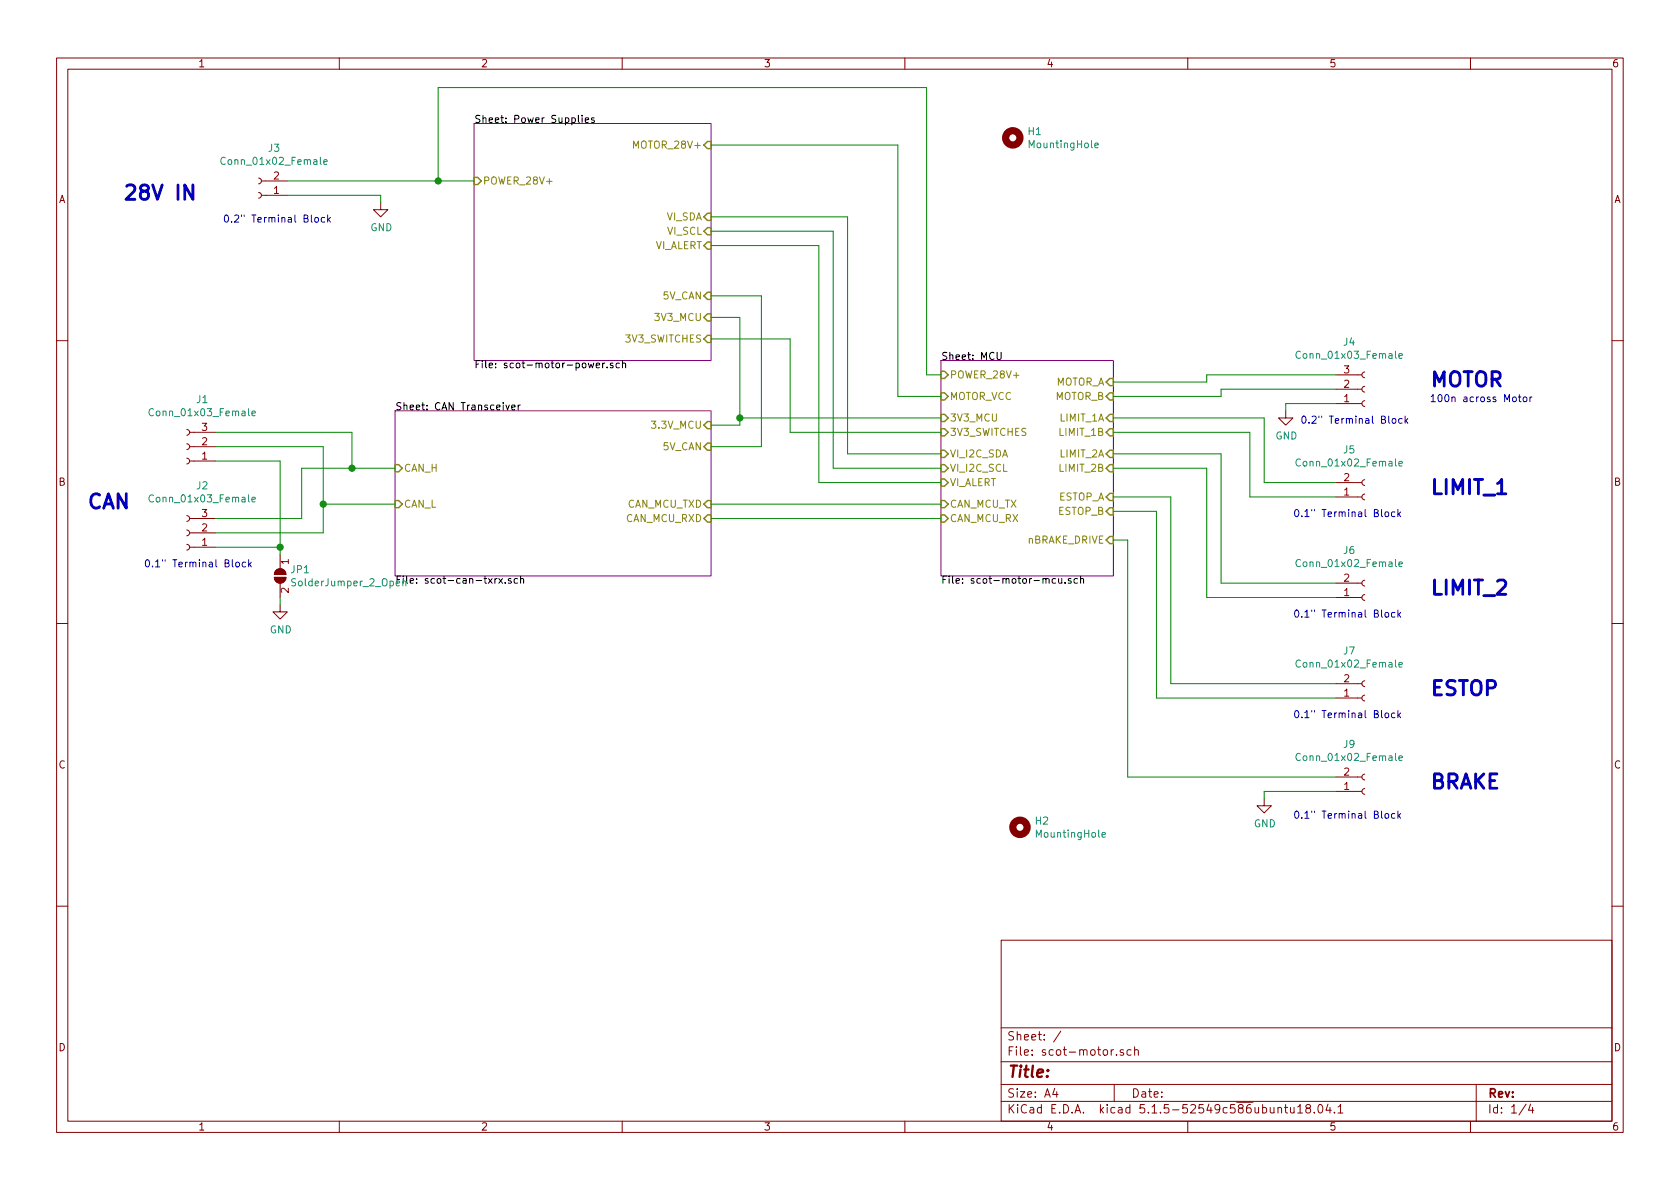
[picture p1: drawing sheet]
EESchema Schematic File Version 4
EELAYER 30 0
EELAYER END
$Descr A4 11693 8268
encoding utf-8
Sheet 1 4
Title ""
Date ""
Rev ""
Comp ""
Comment1 ""
Comment2 ""
Comment3 ""
Comment4 ""
$EndDescr
$Sheet
S 2750 2850 2200 1150
U 5E55A5CD
F0 "CAN Transceiver" 50
F1 "scot-can-txrx.sch" 50
F2 "CAN_L" I L 2750 3500 50 
F3 "CAN_H" I L 2750 3250 50 
F4 "CAN_MCU_RXD" I R 4950 3600 50 
F5 "CAN_MCU_TXD" I R 4950 3500 50 
F6 "3.3V_MCU" I R 4950 2950 50 
F7 "5V_CAN" I R 4950 3100 50 
$EndSheet
$Sheet
S 3300 850  1650 1650
U 5E55A987
F0 "Power Supplies" 50
F1 "scot-motor-power.sch" 50
F2 "POWER_28V+" I L 3300 1250 50 
F3 "3V3_MCU" I R 4950 2200 50 
F4 "5V_CAN" I R 4950 2050 50 
F5 "MOTOR_28V+" I R 4950 1000 50 
F6 "VI_SDA" I R 4950 1500 50 
F7 "VI_SCL" I R 4950 1600 50 
F8 "VI_ALERT" I R 4950 1700 50 
F9 "3V3_SWITCHES" I R 4950 2350 50 
$EndSheet
$Comp
L Connector:Conn_01x02_Female J3
U 1 1
P 1800 1350
F 0 "J3" H 1692 1025 50  0000 C CNN
F 1 "Conn_01x02_Female" H 1692 1116 50  0000 C CNN
F 2 "TerminalBlock_RND:TerminalBlock_RND_205-00287_1x02_P5.08mm_Horizontal" H 1800 1350 50  0001 C CNN
F 3 "~" H 1800 1350 50  0001 C CNN
	1    1800 1350
	-1   0    0    1   
$EndComp
Text Notes 1550 1550 0    50   ~ 0
0.2" Terminal Block
Text Notes 9050 2950 0    50   ~ 0
0.2" Terminal Block
Text Notes 9000 3600 0    50   ~ 0
0.1" Terminal Block
$Comp
L Connector:Conn_01x02_Female J5
U 1 1
P 9500 3450
F 0 "J5" H 9392 3125 50  0000 C CNN
F 1 "Conn_01x02_Female" H 9392 3216 50  0000 C CNN
F 2 "TerminalBlock_TE-Connectivity:TerminalBlock_TE_282834-2_1x02_P2.54mm_Horizontal" H 9500 3450 50  0001 C CNN
F 3 "~" H 9500 3450 50  0001 C CNN
	1    9500 3450
	1    0    0    1   
$EndComp
Text Notes 9000 4300 0    50   ~ 0
0.1" Terminal Block
$Comp
L Connector:Conn_01x02_Female J6
U 1 1
P 9500 4150
F 0 "J6" H 9392 3825 50  0000 C CNN
F 1 "Conn_01x02_Female" H 9392 3916 50  0000 C CNN
F 2 "TerminalBlock_TE-Connectivity:TerminalBlock_TE_282834-2_1x02_P2.54mm_Horizontal" H 9500 4150 50  0001 C CNN
F 3 "~" H 9500 4150 50  0001 C CNN
	1    9500 4150
	1    0    0    1   
$EndComp
Text Notes 9000 5000 0    50   ~ 0
0.1" Terminal Block
$Comp
L Connector:Conn_01x02_Female J7
U 1 1
P 9500 4850
F 0 "J7" H 9392 4525 50  0000 C CNN
F 1 "Conn_01x02_Female" H 9392 4616 50  0000 C CNN
F 2 "TerminalBlock_TE-Connectivity:TerminalBlock_TE_282834-2_1x02_P2.54mm_Horizontal" H 9500 4850 50  0001 C CNN
F 3 "~" H 9500 4850 50  0001 C CNN
	1    9500 4850
	1    0    0    1   
$EndComp
Text Notes 9950 2700 0    100  ~ 20
MOTOR
Text Notes 9950 3450 0    100  ~ 20
LIMIT_1
Text Notes 9950 4150 0    100  ~ 20
LIMIT_2
Text Notes 9950 4850 0    100  ~ 20
ESTOP
Text Notes 850  1400 0    100  ~ 20
28V IN
Text Notes 600  3550 0    100  ~ 20
CAN
Text Notes 1000 3950 0    50   ~ 0
0.1" Terminal Block
Text Notes 9950 2800 0    50   ~ 0
100n across Motor
$Comp
L Connector:Conn_01x03_Female J2
U 1 1
P 1300 3700
F 0 "J2" H 1192 3375 50  0000 C CNN
F 1 "Conn_01x03_Female" H 1192 3466 50  0000 C CNN
F 2 "TerminalBlock_TE-Connectivity:TerminalBlock_TE_282834-3_1x03_P2.54mm_Horizontal" H 1300 3700 50  0001 C CNN
F 3 "~" H 1300 3700 50  0001 C CNN
	1    1300 3700
	-1   0    0    1   
$EndComp
$Comp
L Connector:Conn_01x03_Female J1
U 1 1
P 1300 3100
F 0 "J1" H 1192 2775 50  0000 C CNN
F 1 "Conn_01x03_Female" H 1192 2866 50  0000 C CNN
F 2 "TerminalBlock_TE-Connectivity:TerminalBlock_TE_282834-3_1x03_P2.54mm_Horizontal" H 1300 3100 50  0001 C CNN
F 3 "~" H 1300 3100 50  0001 C CNN
	1    1300 3100
	-1   0    0    1   
$EndComp
$Comp
L power:GND #PWR0101
U 1 1
P 1950 4200
F 0 "#PWR0101" H 1950 3950 50  0001 C CNN
F 1 "GND" H 1955 4027 50  0000 C CNN
F 2 "" H 1950 4200 50  0001 C CNN
F 3 "" H 1950 4200 50  0001 C CNN
	1    1950 4200
	1    0    0    -1  
$EndComp
Wire Wire Line
	4950 1000 6250 1000
Wire Wire Line
	4950 2200 5150 2200
Wire Wire Line
	5150 2950 4950 2950
Wire Wire Line
	4950 2050 5300 2050
Wire Wire Line
	5300 2050 5300 3100
Wire Wire Line
	5300 3100 4950 3100
Wire Wire Line
	5900 1500 4950 1500
Wire Wire Line
	4950 1600 5800 1600
Wire Wire Line
	5700 1700 4950 1700
$Comp
L power:GND #PWR0102
U 1 1
P 2650 1400
F 0 "#PWR0102" H 2650 1150 50  0001 C CNN
F 1 "GND" H 2655 1227 50  0000 C CNN
F 2 "" H 2650 1400 50  0001 C CNN
F 3 "" H 2650 1400 50  0001 C CNN
	1    2650 1400
	1    0    0    -1  
$EndComp
Wire Wire Line
	3300 1250 3050 1250
Wire Wire Line
	2000 1350 2650 1350
Wire Wire Line
	2650 1350 2650 1400
Wire Wire Line
	1500 3000 2450 3000
Wire Wire Line
	2450 3000 2450 3250
Wire Wire Line
	2450 3250 2750 3250
Wire Wire Line
	2750 3500 2250 3500
Wire Wire Line
	2250 3500 2250 3100
Wire Wire Line
	2250 3100 1500 3100
Wire Wire Line
	2450 3250 2100 3250
Wire Wire Line
	2100 3250 2100 3600
Wire Wire Line
	2100 3600 1500 3600
Connection ~ 2450 3250
Wire Wire Line
	2250 3500 2250 3700
Wire Wire Line
	2250 3700 1500 3700
Connection ~ 2250 3500
Wire Wire Line
	1500 3200 1950 3200
Wire Wire Line
	1950 3200 1950 3800
Wire Wire Line
	1950 3800 1500 3800
$Comp
L Jumper:SolderJumper_2_Open JP1
U 1 1
P 1950 4000
F 0 "JP1" V 1904 4068 50  0000 L CNN
F 1 "SolderJumper_2_Open" V 1995 4068 50  0000 L CNN
F 2 "Jumper:SolderJumper-2_P1.3mm_Open_RoundedPad1.0x1.5mm" H 1950 4000 50  0001 C CNN
F 3 "~" H 1950 4000 50  0001 C CNN
	1    1950 4000
	0    1    1    0   
$EndComp
Wire Wire Line
	1950 3850 1950 3800
Connection ~ 1950 3800
Wire Wire Line
	1950 4150 1950 4200
Wire Wire Line
	6550 3500 4950 3500
Wire Wire Line
	4950 3600 6550 3600
Wire Wire Line
	8400 2600 8400 2650
Wire Wire Line
	8400 2650 7750 2650
Wire Wire Line
	7750 2750 8500 2750
Wire Wire Line
	8500 2750 8500 2700
Wire Wire Line
	8500 2700 9300 2700
Wire Wire Line
	8400 2600 9300 2600
Wire Wire Line
	9300 3350 8800 3350
Wire Wire Line
	8800 3350 8800 2900
Wire Wire Line
	8800 2900 7750 2900
Wire Wire Line
	7750 3000 8700 3000
Wire Wire Line
	8700 3000 8700 3450
Wire Wire Line
	8700 3450 9300 3450
Wire Wire Line
	9300 4050 8500 4050
Wire Wire Line
	8500 4050 8500 3150
Wire Wire Line
	8500 3150 7750 3150
Wire Wire Line
	7750 3250 8400 3250
Wire Wire Line
	8400 3250 8400 4150
Wire Wire Line
	8400 4150 9300 4150
Wire Wire Line
	8150 4750 8150 3450
Wire Wire Line
	8150 3450 7750 3450
Wire Wire Line
	7750 3550 8050 3550
Wire Wire Line
	8050 3550 8050 4850
Wire Wire Line
	8050 4850 9300 4850
Wire Wire Line
	8150 4750 9300 4750
$Sheet
S 6550 2500 1200 1500
U 5E55A713
F0 "MCU" 50
F1 "scot-motor-mcu.sch" 50
F2 "MOTOR_A" I R 7750 2650 50 
F3 "MOTOR_B" I R 7750 2750 50 
F4 "LIMIT_1A" I R 7750 2900 50 
F5 "LIMIT_1B" I R 7750 3000 50 
F6 "LIMIT_2A" I R 7750 3150 50 
F7 "LIMIT_2B" I R 7750 3250 50 
F8 "ESTOP_B" I R 7750 3550 50 
F9 "ESTOP_A" I R 7750 3450 50 
F10 "VI_I2C_SCL" I L 6550 3250 50 
F11 "VI_I2C_SDA" I L 6550 3150 50 
F12 "3V3_MCU" I L 6550 2900 50 
F13 "VI_ALERT" I L 6550 3350 50 
F14 "MOTOR_VCC" I L 6550 2750 50 
F15 "CAN_MCU_RX" I L 6550 3600 50 
F16 "CAN_MCU_TX" I L 6550 3500 50 
F17 "POWER_28V+" I L 6550 2600 50 
F18 "nBRAKE_DRIVE" I R 7750 3750 50 
F19 "3V3_SWITCHES" I L 6550 3000 50 
$EndSheet
$Comp
L Connector:Conn_01x02_Female J9
U 1 1
P 9500 5500
F 0 "J9" H 9392 5175 50  0000 C CNN
F 1 "Conn_01x02_Female" H 9392 5266 50  0000 C CNN
F 2 "TerminalBlock_TE-Connectivity:TerminalBlock_TE_282834-2_1x02_P2.54mm_Horizontal" H 9500 5500 50  0001 C CNN
F 3 "~" H 9500 5500 50  0001 C CNN
	1    9500 5500
	1    0    0    1   
$EndComp
Text Notes 9000 5700 0    50   ~ 0
0.1" Terminal Block
Text Notes 9950 5500 0    100  ~ 20
BRAKE
Wire Wire Line
	5150 2200 5150 2900
Wire Wire Line
	3050 600  6450 600 
Wire Wire Line
	6450 600  6450 2600
Wire Wire Line
	6450 2600 6550 2600
Wire Wire Line
	3050 600  3050 1250
Connection ~ 3050 1250
Wire Wire Line
	3050 1250 2000 1250
Wire Wire Line
	6250 2750 6550 2750
Wire Wire Line
	6250 1000 6250 2750
Wire Wire Line
	5900 3150 6550 3150
Wire Wire Line
	5900 1500 5900 3150
Wire Wire Line
	5800 3250 6550 3250
Wire Wire Line
	5800 1600 5800 3250
Wire Wire Line
	5700 3350 6550 3350
Wire Wire Line
	5700 1700 5700 3350
Wire Wire Line
	6550 2900 5150 2900
Connection ~ 5150 2900
Wire Wire Line
	5150 2900 5150 2950
Wire Wire Line
	9300 5400 7850 5400
Wire Wire Line
	7850 5400 7850 3750
Wire Wire Line
	7850 3750 7750 3750
$Comp
L power:GND #PWR0138
U 1 1
P 8800 5550
F 0 "#PWR0138" H 8800 5300 50  0001 C CNN
F 1 "GND" H 8805 5377 50  0000 C CNN
F 2 "" H 8800 5550 50  0001 C CNN
F 3 "" H 8800 5550 50  0001 C CNN
	1    8800 5550
	1    0    0    -1  
$EndComp
Wire Wire Line
	8800 5550 8800 5500
Wire Wire Line
	8800 5500 9300 5500
Wire Wire Line
	4950 2350 5500 2350
Wire Wire Line
	5500 2350 5500 3000
Wire Wire Line
	5500 3000 6550 3000
$Comp
L Mechanical:MountingHole H1
U 1 1
P 7050 950
F 0 "H1" H 7150 996 50  0000 L CNN
F 1 "MountingHole" H 7150 905 50  0000 L CNN
F 2 "agg:M3_MOUNT" H 7050 950 50  0001 C CNN
F 3 "~" H 7050 950 50  0001 C CNN
	1    7050 950 
	1    0    0    -1  
$EndComp
$Comp
L Mechanical:MountingHole H2
U 1 1
P 7100 5750
F 0 "H2" H 7200 5796 50  0000 L CNN
F 1 "MountingHole" H 7200 5705 50  0000 L CNN
F 2 "agg:M3_MOUNT" H 7100 5750 50  0001 C CNN
F 3 "~" H 7100 5750 50  0001 C CNN
	1    7100 5750
	1    0    0    -1  
$EndComp
$Comp
L Connector:Conn_01x03_Female J4
U 1 1
P 9500 2700
F 0 "J4" H 9392 2375 50  0000 C CNN
F 1 "Conn_01x03_Female" H 9392 2466 50  0000 C CNN
F 2 "TerminalBlock_RND:TerminalBlock_RND_205-00288_1x03_P5.08mm_Horizontal" H 9500 2700 50  0001 C CNN
F 3 "~" H 9500 2700 50  0001 C CNN
	1    9500 2700
	1    0    0    1   
$EndComp
$Comp
L power:GND #PWR0105
U 1 1
P 8950 2850
F 0 "#PWR0105" H 8950 2600 50  0001 C CNN
F 1 "GND" H 8955 2677 50  0000 C CNN
F 2 "" H 8950 2850 50  0001 C CNN
F 3 "" H 8950 2850 50  0001 C CNN
	1    8950 2850
	1    0    0    -1  
$EndComp
Wire Wire Line
	9300 2800 8950 2800
Wire Wire Line
	8950 2800 8950 2850
$EndSCHEMATC
